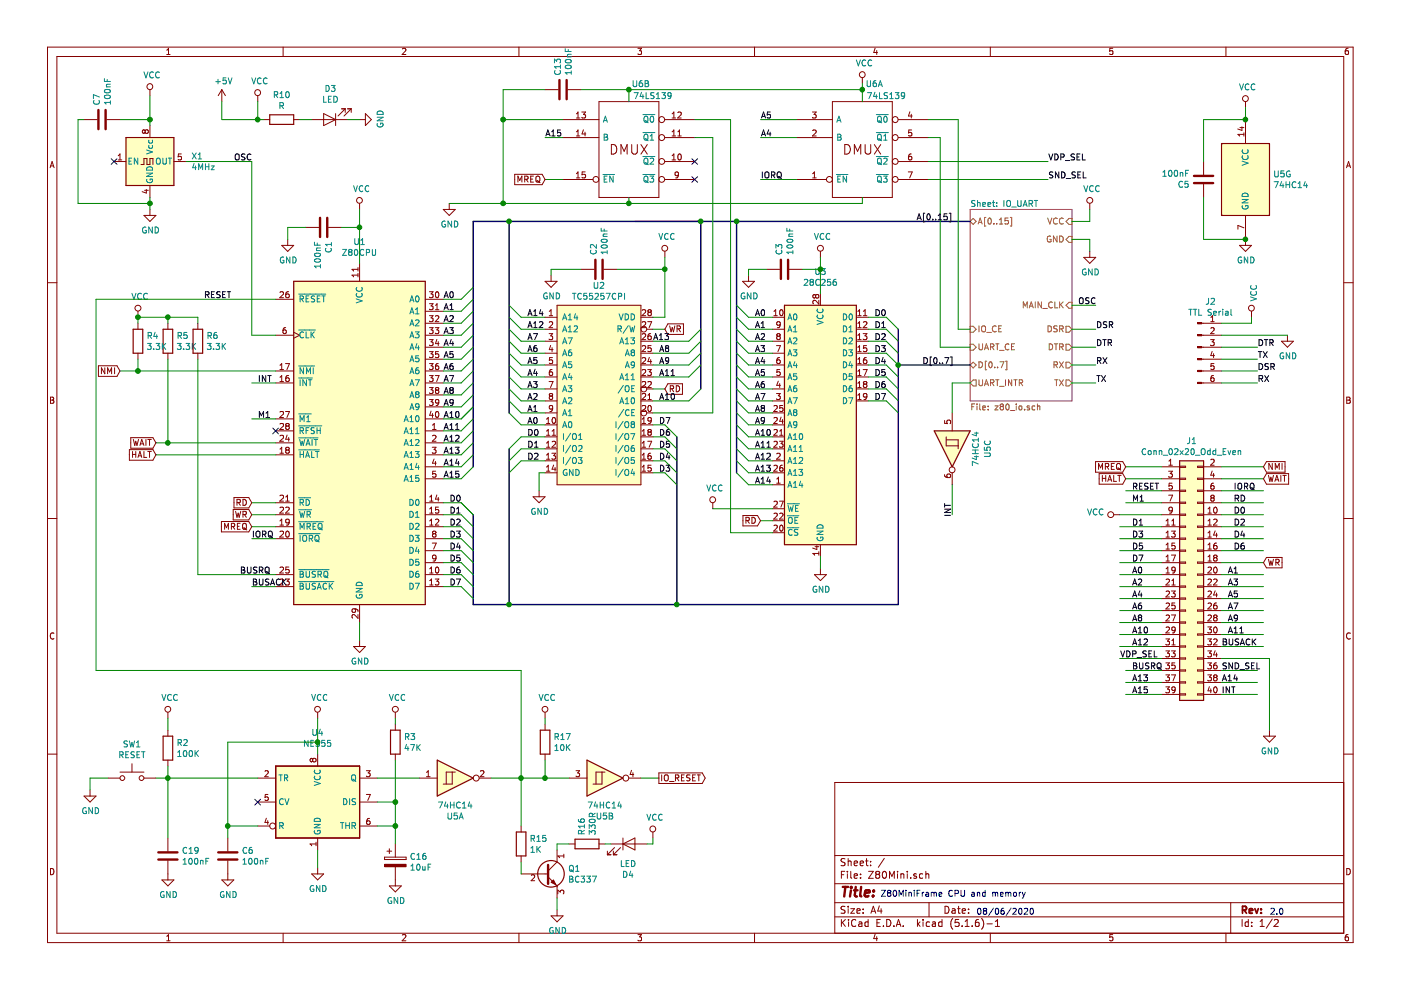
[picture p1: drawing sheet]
EESchema Schematic File Version 4
EELAYER 30 0
EELAYER END
$Descr A4 11693 8268
encoding utf-8
Sheet 1 2
Title ""
Date ""
Rev ""
Comp ""
Comment1 ""
Comment2 ""
Comment3 ""
Comment4 ""
$EndDescr
$Comp
L power:GND #PWR0101
U 1 1
P 3000 5350
F 0 "#PWR0101" H 3000 5100 50  0001 C CNN
F 1 "GND" H 3005 5177 50  0000 C CNN
F 2 "" H 3000 5350 50  0001 C CNN
F 3 "" H 3000 5350 50  0001 C CNN
	1    3000 5350
	1    0    0    -1  
$EndComp
Wire Wire Line
	3000 5350 3000 5200
$Comp
L power:GND #PWR0104
U 1 1
P 4500 4100
F 0 "#PWR0104" H 4500 3850 50  0001 C CNN
F 1 "GND" H 4505 3927 50  0000 C CNN
F 2 "" H 4500 4100 50  0001 C CNN
F 3 "" H 4500 4100 50  0001 C CNN
	1    4500 4100
	1    0    0    -1  
$EndComp
Wire Wire Line
	4550 3950 4500 3950
Wire Wire Line
	4500 3950 4500 4100
Entry Wire Line
	3850 3800 3950 3700
Entry Wire Line
	3850 3700 3950 3600
Entry Wire Line
	3850 3600 3950 3500
Entry Wire Line
	3850 3500 3950 3400
Entry Wire Line
	3850 3500 3950 3400
Wire Wire Line
	3850 3500 3700 3500
Wire Wire Line
	3700 3600 3850 3600
Wire Wire Line
	3700 3700 3850 3700
Wire Wire Line
	3700 3800 3850 3800
Entry Wire Line
	4250 3450 4350 3550
Entry Wire Line
	4250 3350 4350 3450
Entry Wire Line
	4250 3250 4350 3350
Entry Wire Line
	4250 3150 4350 3250
Entry Wire Line
	4250 3050 4350 3150
Entry Wire Line
	4250 2950 4350 3050
Entry Wire Line
	4250 2850 4350 2950
Entry Wire Line
	4250 2750 4350 2850
Entry Wire Line
	4250 2650 4350 2750
Entry Wire Line
	4250 2550 4350 2650
Wire Wire Line
	4350 2650 4550 2650
Wire Wire Line
	4550 2750 4350 2750
Wire Wire Line
	4350 2850 4550 2850
Wire Wire Line
	4550 2950 4350 2950
Wire Wire Line
	4350 3050 4550 3050
Wire Wire Line
	4550 3150 4350 3150
Wire Wire Line
	4350 3250 4550 3250
Wire Wire Line
	4350 3350 4550 3350
Wire Wire Line
	4350 3450 4550 3450
Wire Wire Line
	4350 3550 4550 3550
Entry Wire Line
	3850 4200 3950 4300
Entry Wire Line
	3850 4300 3950 4400
Entry Wire Line
	3850 4400 3950 4500
Entry Wire Line
	3850 4500 3950 4600
Entry Wire Line
	3850 4600 3950 4700
Entry Wire Line
	3850 4700 3950 4800
Entry Wire Line
	3850 4800 3950 4900
Entry Wire Line
	3850 4900 3950 5000
Entry Wire Line
	3850 4200 3950 4300
Wire Wire Line
	3700 4200 3850 4200
Wire Wire Line
	3850 4300 3700 4300
Wire Wire Line
	3700 4400 3850 4400
Wire Wire Line
	3850 4500 3700 4500
Wire Wire Line
	3700 4600 3850 4600
Wire Wire Line
	3700 4700 3850 4700
Wire Wire Line
	3700 4800 3850 4800
Wire Wire Line
	3700 4900 3850 4900
Entry Wire Line
	4250 3750 4350 3650
Entry Wire Line
	4250 3850 4350 3750
Entry Wire Line
	4250 3950 4350 3850
Wire Wire Line
	4350 3650 4550 3650
Wire Wire Line
	4550 3750 4350 3750
Wire Wire Line
	4350 3850 4550 3850
Entry Wire Line
	5550 3550 5650 3650
Entry Wire Line
	5550 3650 5650 3750
Entry Wire Line
	5550 3750 5650 3850
Wire Wire Line
	5450 3550 5550 3550
Wire Wire Line
	5550 3650 5450 3650
Wire Wire Line
	5450 3750 5550 3750
Wire Wire Line
	5450 3850 5550 3850
Entry Wire Line
	7400 2950 7500 3050
Entry Wire Line
	7400 3050 7500 3150
Entry Wire Line
	7400 3150 7500 3250
Entry Wire Line
	7400 3250 7500 3350
Entry Wire Line
	7400 3350 7500 3450
Wire Wire Line
	7250 2950 7400 2950
Wire Wire Line
	7250 3050 7400 3050
Wire Wire Line
	7250 3150 7400 3150
Wire Wire Line
	7400 3250 7250 3250
Wire Wire Line
	7250 3350 7400 3350
Entry Wire Line
	6150 3350 6250 3450
Entry Wire Line
	6150 3250 6250 3350
Entry Wire Line
	6150 3150 6250 3250
Entry Wire Line
	6150 3050 6250 3150
Entry Wire Line
	6150 2950 6250 3050
Entry Wire Line
	6150 2850 6250 2950
Entry Wire Line
	6150 2750 6250 2850
Entry Wire Line
	6150 2650 6250 2750
Wire Wire Line
	6450 3450 6250 3450
Wire Wire Line
	6250 3350 6450 3350
Wire Wire Line
	6450 3250 6250 3250
Wire Wire Line
	6250 3150 6450 3150
Wire Wire Line
	6450 3050 6250 3050
Wire Wire Line
	6250 2950 6450 2950
Wire Wire Line
	6450 2850 6250 2850
Wire Wire Line
	6250 2750 6450 2750
Entry Wire Line
	3950 3300 3850 3400
Entry Wire Line
	3950 3200 3850 3300
Entry Wire Line
	3950 3100 3850 3200
Entry Wire Line
	3950 3000 3850 3100
Entry Wire Line
	3950 2900 3850 3000
Wire Wire Line
	3850 3400 3700 3400
Wire Wire Line
	3850 3300 3700 3300
Wire Wire Line
	3850 3200 3700 3200
Wire Wire Line
	3850 3100 3700 3100
Wire Wire Line
	3850 3000 3700 3000
$Comp
L Device:C C1
U 1 1
P 2700 1900
F 0 "C1" H 2815 1946 50  0000 L CNN
F 1 "100nF" H 2815 1855 50  0000 L CNN
F 2 "Capacitor_THT:C_Disc_D7.0mm_W2.5mm_P5.00mm" H 2738 1750 50  0001 C CNN
F 3 "~" H 2700 1900 50  0001 C CNN
	1    2700 1900
	0    1    1    0   
$EndComp
Wire Wire Line
	2850 1900 3000 1900
Wire Wire Line
	3000 1900 3000 2200
$Comp
L power:GND #PWR0109
U 1 1
P 2400 2000
F 0 "#PWR0109" H 2400 1750 50  0001 C CNN
F 1 "GND" H 2405 1827 50  0000 C CNN
F 2 "" H 2400 2000 50  0001 C CNN
F 3 "" H 2400 2000 50  0001 C CNN
	1    2400 2000
	1    0    0    -1  
$EndComp
Wire Wire Line
	2400 2000 2400 1900
Wire Wire Line
	2400 1900 2550 1900
Wire Bus Line
	3950 5050 4250 5050
$Comp
L Device:C C2
U 1 1
P 5000 2250
F 0 "C2" H 5115 2296 50  0000 L CNN
F 1 "100nF" H 5115 2205 50  0000 L CNN
F 2 "Capacitor_THT:C_Disc_D7.0mm_W2.5mm_P5.00mm" H 5038 2100 50  0001 C CNN
F 3 "~" H 5000 2250 50  0001 C CNN
	1    5000 2250
	0    -1   -1   0   
$EndComp
$Comp
L power:GND #PWR0110
U 1 1
P 4600 2300
F 0 "#PWR0110" H 4600 2050 50  0001 C CNN
F 1 "GND" H 4605 2127 50  0000 C CNN
F 2 "" H 4600 2300 50  0001 C CNN
F 3 "" H 4600 2300 50  0001 C CNN
	1    4600 2300
	1    0    0    -1  
$EndComp
Wire Wire Line
	4600 2250 4600 2300
Text GLabel 5550 2750 2    50   Input ~ 0
WR
Wire Wire Line
	5550 2750 5450 2750
Text GLabel 5550 3250 2    50   Input ~ 0
RD
Wire Wire Line
	5450 3250 5550 3250
Entry Wire Line
	5850 3250 5750 3350
Entry Wire Line
	5850 3050 5750 3150
Entry Wire Line
	5850 2950 5750 3050
Wire Wire Line
	5750 3350 5450 3350
Wire Wire Line
	5750 3150 5450 3150
Wire Wire Line
	5450 3050 5750 3050
Wire Wire Line
	5450 2950 5750 2950
Wire Wire Line
	5450 2850 5750 2850
Entry Wire Line
	5850 2850 5750 2950
Entry Wire Line
	5850 2750 5750 2850
Entry Wire Line
	3950 2800 3850 2900
Entry Wire Line
	3950 2700 3850 2800
Entry Wire Line
	3950 2600 3850 2700
Entry Wire Line
	3950 2400 3850 2500
Wire Wire Line
	3700 4000 3850 4000
Entry Wire Line
	3850 4000 3950 3900
Wire Wire Line
	3700 3900 3850 3900
Entry Wire Line
	3850 3900 3950 3800
Wire Wire Line
	3700 2900 3850 2900
Wire Wire Line
	3700 2800 3850 2800
Wire Wire Line
	3700 2700 3850 2700
Entry Wire Line
	3950 2500 3850 2600
Wire Wire Line
	3700 2500 3850 2500
Wire Wire Line
	3850 2600 3700 2600
Text GLabel 2100 4200 0    50   Input ~ 0
RD
Text GLabel 2100 4300 0    50   Input ~ 0
WR
Text GLabel 2100 4400 0    50   Input ~ 0
MREQ
Wire Wire Line
	2100 4400 2300 4400
Wire Wire Line
	2300 4300 2100 4300
Wire Wire Line
	2100 4200 2300 4200
Text Label 3700 4000 0    50   ~ 0
A15
Text Label 3700 3900 0    50   ~ 0
A14
Text Label 3700 3800 0    50   ~ 0
A13
Text Label 3700 3200 0    50   ~ 0
A7
Text Label 4400 2650 0    50   ~ 0
A14
Text Label 5450 2850 0    50   ~ 0
A13
Text Label 4400 2850 0    50   ~ 0
A7
Text Label 3700 3700 0    50   ~ 0
A12
Text Label 4400 2750 0    50   ~ 0
A12
Text Label 6300 3850 0    50   ~ 0
A12
$Comp
L Device:C C5
U 1 1
P 10050 1500
F 0 "C5" H 10165 1546 50  0000 L CNN
F 1 "100nF" H 10165 1455 50  0000 L CNN
F 2 "Capacitor_THT:C_Disc_D7.0mm_W2.5mm_P5.00mm" H 10088 1350 50  0001 C CNN
F 3 "~" H 10050 1500 50  0001 C CNN
	1    10050 1500
	-1   0    0    1   
$EndComp
$Comp
L power:GND #PWR0112
U 1 1
P 10400 2000
F 0 "#PWR0112" H 10400 1750 50  0001 C CNN
F 1 "GND" H 10405 1827 50  0000 C CNN
F 2 "" H 10400 2000 50  0001 C CNN
F 3 "" H 10400 2000 50  0001 C CNN
	1    10400 2000
	1    0    0    -1  
$EndComp
Connection ~ 10400 2000
$Comp
L power:VCC #PWR0113
U 1 1
P 10400 900
F 0 "#PWR0113" H 10400 750 50  0001 C CNN
F 1 "VCC" H 10417 1073 50  0000 C CNN
F 2 "" H 10400 900 50  0001 C CNN
F 3 "" H 10400 900 50  0001 C CNN
	1    10400 900 
	1    0    0    -1  
$EndComp
Wire Wire Line
	10050 1350 10050 1000
Wire Wire Line
	10050 1000 10400 1000
Wire Wire Line
	10050 1650 10050 2000
Wire Wire Line
	10050 2000 10400 2000
$Comp
L Oscillator:CXO_DIP8 X1
U 1 1
P 1250 1350
F 0 "X1" H 1594 1396 50  0000 L CNN
F 1 "4MHz" H 1594 1305 50  0000 L CNN
F 2 "Oscillator:Oscillator_DIP-8" H 1700 1000 50  0001 C CNN
F 3 "http://cdn-reichelt.de/documents/datenblatt/B400/OSZI.pdf" H 1150 1350 50  0001 C CNN
	1    1250 1350
	1    0    0    -1  
$EndComp
$Comp
L power:GND #PWR0114
U 1 1
P 1250 1750
F 0 "#PWR0114" H 1250 1500 50  0001 C CNN
F 1 "GND" H 1255 1577 50  0000 C CNN
F 2 "" H 1250 1750 50  0001 C CNN
F 3 "" H 1250 1750 50  0001 C CNN
	1    1250 1750
	1    0    0    -1  
$EndComp
$Comp
L power:VCC #PWR0115
U 1 1
P 1250 800
F 0 "#PWR0115" H 1250 650 50  0001 C CNN
F 1 "VCC" H 1267 973 50  0000 C CNN
F 2 "" H 1250 800 50  0001 C CNN
F 3 "" H 1250 800 50  0001 C CNN
	1    1250 800 
	1    0    0    -1  
$EndComp
Wire Wire Line
	1250 1650 1250 1700
Wire Wire Line
	2100 1350 2100 2800
NoConn ~ 950  1350
$Comp
L Device:C C7
U 1 1
P 850 1000
F 0 "C7" H 965 1046 50  0000 L CNN
F 1 "100nF" H 965 955 50  0000 L CNN
F 2 "Capacitor_THT:C_Disc_D7.0mm_W2.5mm_P5.00mm" H 888 850 50  0001 C CNN
F 3 "~" H 850 1000 50  0001 C CNN
	1    850  1000
	0    -1   -1   0   
$EndComp
Wire Wire Line
	700  1000 650  1000
Wire Wire Line
	650  1000 650  1700
Wire Wire Line
	650  1700 1250 1700
Connection ~ 1250 1700
Wire Wire Line
	1250 1700 1250 1750
Connection ~ 3000 1900
Text Label 3700 3600 0    50   ~ 0
A11
Text Label 3700 3500 0    50   ~ 0
A10
Text Label 3700 3400 0    50   ~ 0
A9
Text Label 3700 3300 0    50   ~ 0
A8
Text Label 3700 3100 0    50   ~ 0
A6
Text Label 3700 3000 0    50   ~ 0
A5
Text Label 3700 2900 0    50   ~ 0
A4
Text Label 3700 2800 0    50   ~ 0
A3
Text Label 3700 2700 0    50   ~ 0
A2
Text Label 3700 2600 0    50   ~ 0
A1
Text Label 3700 2500 0    50   ~ 0
A0
Text Label 4400 2950 0    50   ~ 0
A6
Text Label 4400 3050 0    50   ~ 0
A5
Text Label 4400 3150 0    50   ~ 0
A4
Text Label 4400 3250 0    50   ~ 0
A3
Text Label 4400 3350 0    50   ~ 0
A2
Text Label 4400 3450 0    50   ~ 0
A1
Text Label 4400 3550 0    50   ~ 0
A0
Text Label 4400 3650 0    50   ~ 0
D0
Text Label 4400 3750 0    50   ~ 0
D1
Text Label 4400 3850 0    50   ~ 0
D2
Text Label 3750 4200 0    50   ~ 0
D0
Text Label 3750 4300 0    50   ~ 0
D1
Text Label 3750 4400 0    50   ~ 0
D2
Text Label 3750 4500 0    50   ~ 0
D3
Text Label 3750 4600 0    50   ~ 0
D4
Text Label 3750 4700 0    50   ~ 0
D5
Text Label 3750 4800 0    50   ~ 0
D6
Text Label 3750 4900 0    50   ~ 0
D7
Text Label 5500 3850 0    50   ~ 0
D4
Text Label 5500 3750 0    50   ~ 0
D5
Text Label 5500 3650 0    50   ~ 0
D6
Text Label 5500 3550 0    50   ~ 0
D7
Text Label 5500 3350 0    50   ~ 0
A10
Text Label 5500 3150 0    50   ~ 0
A11
Text Label 5500 3050 0    50   ~ 0
A9
Text Label 5500 2950 0    50   ~ 0
A8
Text Label 6300 3250 0    50   ~ 0
A6
Text Label 6300 3150 0    50   ~ 0
A5
Text Label 6300 3050 0    50   ~ 0
A4
Text Label 6300 2950 0    50   ~ 0
A3
Text Label 6300 2850 0    50   ~ 0
A2
Text Label 6300 2750 0    50   ~ 0
A1
Text Label 6300 2650 0    50   ~ 0
A0
Text Label 6300 3550 0    50   ~ 0
A9
Text Label 6300 3750 0    50   ~ 0
A11
Text Label 6300 3650 0    50   ~ 0
A10
Text Label 7300 3350 0    50   ~ 0
D7
Text Label 7300 3250 0    50   ~ 0
D6
Text Label 7300 3050 0    50   ~ 0
D4
Text Label 7300 2950 0    50   ~ 0
D3
Wire Wire Line
	9700 4300 9350 4300
Wire Wire Line
	9700 5500 9350 5500
$Comp
L power:GND #PWR0117
U 1 1
P 10600 6100
F 0 "#PWR0117" H 10600 5850 50  0001 C CNN
F 1 "GND" H 10605 5927 50  0000 C CNN
F 2 "" H 10600 6100 50  0001 C CNN
F 3 "" H 10600 6100 50  0001 C CNN
	1    10600 6100
	1    0    0    -1  
$EndComp
Wire Wire Line
	10200 4700 10550 4700
Text GLabel 10550 4700 2    50   Input ~ 0
WR
Wire Wire Line
	9700 4400 9350 4400
Wire Wire Line
	9700 4500 9350 4500
Wire Wire Line
	9700 4600 9350 4600
Wire Wire Line
	9700 4700 9350 4700
Wire Wire Line
	9700 4800 9350 4800
Wire Wire Line
	9700 4900 9350 4900
Text Label 9450 4400 0    50   ~ 0
D1
Text Label 9450 4500 0    50   ~ 0
D3
Text Label 9450 4600 0    50   ~ 0
D5
Text Label 9450 4700 0    50   ~ 0
D7
Text Label 9450 4800 0    50   ~ 0
A0
Text Label 9450 4900 0    50   ~ 0
A2
Wire Wire Line
	9700 5000 9350 5000
Wire Wire Line
	9700 5100 9350 5100
Wire Wire Line
	9700 5200 9350 5200
Wire Wire Line
	9700 5300 9350 5300
Text Label 9450 5000 0    50   ~ 0
A4
Text Label 9450 5100 0    50   ~ 0
A6
Text Label 9450 5200 0    50   ~ 0
A8
Text Label 9450 5300 0    50   ~ 0
A10
Wire Wire Line
	10200 4300 10550 4300
Text Label 10300 4300 0    50   ~ 0
D0
Wire Wire Line
	10200 4400 10550 4400
Text Label 10300 4400 0    50   ~ 0
D2
Wire Wire Line
	10200 4500 10550 4500
Text Label 10300 4500 0    50   ~ 0
D4
Wire Wire Line
	10200 4600 10550 4600
Text Label 10300 4600 0    50   ~ 0
D6
Wire Wire Line
	10200 4800 10550 4800
Wire Wire Line
	10200 4900 10550 4900
Wire Wire Line
	10200 5000 10550 5000
Wire Wire Line
	10200 5100 10550 5100
Text Label 10250 4800 0    50   ~ 0
A1
Text Label 10250 4900 0    50   ~ 0
A3
Text Label 10250 5000 0    50   ~ 0
A5
Text Label 10250 5100 0    50   ~ 0
A7
Wire Wire Line
	10200 5200 10550 5200
Text Label 10250 5200 0    50   ~ 0
A9
Wire Wire Line
	10200 5300 10550 5300
Text Label 10250 5300 0    50   ~ 0
A11
Wire Wire Line
	9700 5400 9350 5400
Text Label 9450 5400 0    50   ~ 0
A12
Wire Wire Line
	9700 5800 9400 5800
Text Label 9450 5800 0    50   ~ 0
A15
Text GLabel 1000 3100 0    50   Input ~ 0
NMI
Wire Wire Line
	10200 4000 10550 4000
Text GLabel 10550 3900 2    50   Input ~ 0
NMI
$Comp
L Device:R R4
U 1 1
P 1150 2850
F 0 "R4" H 1220 2896 50  0000 L CNN
F 1 "3.3K" H 1220 2805 50  0000 L CNN
F 2 "Resistor_THT:R_Axial_DIN0207_L6.3mm_D2.5mm_P7.62mm_Horizontal" V 1080 2850 50  0001 C CNN
F 3 "~" H 1150 2850 50  0001 C CNN
	1    1150 2850
	1    0    0    -1  
$EndComp
Wire Wire Line
	1150 3000 1150 3100
$Comp
L power:VCC #PWR0118
U 1 1
P 1150 2650
F 0 "#PWR0118" H 1150 2500 50  0001 C CNN
F 1 "VCC" H 1167 2823 50  0000 C CNN
F 2 "" H 1150 2650 50  0001 C CNN
F 3 "" H 1150 2650 50  0001 C CNN
	1    1150 2650
	1    0    0    -1  
$EndComp
Wire Wire Line
	1150 2650 1150 2700
Text GLabel 9400 4000 0    50   Input ~ 0
HALT
Text Label 1700 2500 0    50   ~ 0
RESET
Wire Wire Line
	9700 4200 9400 4200
Text Label 9450 4200 0    50   ~ 0
M1
Wire Wire Line
	10200 4100 10550 4100
Text GLabel 10550 4000 2    50   Input ~ 0
WAIT
Wire Wire Line
	10200 4200 10550 4200
Text GLabel 1300 3700 0    50   Input ~ 0
WAIT
Text GLabel 1300 3800 0    50   Input ~ 0
HALT
Wire Wire Line
	2300 3500 2100 3500
NoConn ~ 2300 3600
Text Label 2150 3500 0    50   ~ 0
M1
Wire Wire Line
	1400 3700 1300 3700
$Comp
L Device:R R5
U 1 1
P 1400 2850
F 0 "R5" H 1470 2896 50  0000 L CNN
F 1 "3.3K" H 1470 2805 50  0000 L CNN
F 2 "Resistor_THT:R_Axial_DIN0207_L6.3mm_D2.5mm_P7.62mm_Horizontal" V 1330 2850 50  0001 C CNN
F 3 "~" H 1400 2850 50  0001 C CNN
	1    1400 2850
	1    0    0    -1  
$EndComp
Wire Wire Line
	1400 2700 1400 2650
Connection ~ 1150 2650
Wire Wire Line
	1400 2650 1150 2650
Wire Wire Line
	1000 3100 1150 3100
Text Label 10300 4200 0    50   ~ 0
RD
Wire Wire Line
	10200 5800 10500 5800
Wire Wire Line
	2300 4900 2100 4900
Wire Wire Line
	1150 3100 2300 3100
Connection ~ 1150 3100
Wire Wire Line
	1400 3000 1400 3700
Wire Wire Line
	1400 3700 2300 3700
Connection ~ 1400 3700
Wire Wire Line
	1300 3800 2300 3800
Wire Wire Line
	1650 4800 1650 3000
Wire Wire Line
	1650 4800 2300 4800
$Comp
L Device:R R6
U 1 1
P 1650 2850
F 0 "R6" H 1720 2896 50  0000 L CNN
F 1 "3.3K" H 1720 2805 50  0000 L CNN
F 2 "Resistor_THT:R_Axial_DIN0207_L6.3mm_D2.5mm_P7.62mm_Horizontal" V 1580 2850 50  0001 C CNN
F 3 "~" H 1650 2850 50  0001 C CNN
	1    1650 2850
	1    0    0    -1  
$EndComp
Wire Wire Line
	1400 2650 1650 2650
Wire Wire Line
	1650 2650 1650 2700
Connection ~ 1400 2650
Wire Wire Line
	2100 2800 2300 2800
Wire Wire Line
	1550 1350 2100 1350
Text Label 2000 4800 0    50   ~ 0
BUSRQ
$Comp
L power:VCC #PWR0108
U 1 1
P 3000 1750
F 0 "#PWR0108" H 3000 1600 50  0001 C CNN
F 1 "VCC" H 3017 1923 50  0000 C CNN
F 2 "" H 3000 1750 50  0001 C CNN
F 3 "" H 3000 1750 50  0001 C CNN
	1    3000 1750
	1    0    0    -1  
$EndComp
Wire Wire Line
	2300 3200 2100 3200
Text Label 2150 3200 0    50   ~ 0
INT
Text Label 10200 5800 0    50   ~ 0
INT
Wire Wire Line
	10200 5400 10550 5400
Text Label 10200 5400 0    50   ~ 0
BUSACK
$Comp
L power:+5V #PWR0134
U 1 1
P 1850 850
F 0 "#PWR0134" H 1850 700 50  0001 C CNN
F 1 "+5V" H 1865 1023 50  0000 C CNN
F 2 "" H 1850 850 50  0001 C CNN
F 3 "" H 1850 850 50  0001 C CNN
	1    1850 850 
	1    0    0    -1  
$EndComp
$Comp
L power:VCC #PWR0135
U 1 1
P 2150 850
F 0 "#PWR0135" H 2150 700 50  0001 C CNN
F 1 "VCC" H 2167 1023 50  0000 C CNN
F 2 "" H 2150 850 50  0001 C CNN
F 3 "" H 2150 850 50  0001 C CNN
	1    2150 850 
	1    0    0    -1  
$EndComp
Wire Wire Line
	1250 1050 1250 1000
Wire Wire Line
	1000 1000 1250 1000
Connection ~ 1250 1000
Wire Wire Line
	1250 1000 1250 800 
Wire Wire Line
	3000 1750 3000 1900
Wire Wire Line
	2150 850  2150 1000
Wire Wire Line
	1850 850  1850 1000
Text Notes 7350 7500 0    50   ~ 0
Z80MiniFrame CPU and memory
$Comp
L Device:R R?
U 1 1
P 2350 1000
AR Path="/5E4A1927/5EB8AD66" Ref="R?"  Part="1" 
AR Path="/5EB8AD66" Ref="R10"  Part="1" 
F 0 "R10" V 2143 1000 50  0000 C CNN
F 1 "R" V 2234 1000 50  0000 C CNN
F 2 "Resistor_THT:R_Axial_DIN0207_L6.3mm_D2.5mm_P7.62mm_Horizontal" V 2280 1000 50  0001 C CNN
F 3 "~" H 2350 1000 50  0001 C CNN
	1    2350 1000
	0    1    1    0   
$EndComp
$Comp
L Device:LED D?
U 1 1
P 2750 1000
AR Path="/5E4A1927/5EB8AD6C" Ref="D?"  Part="1" 
AR Path="/5EB8AD6C" Ref="D3"  Part="1" 
F 0 "D3" H 2743 745 50  0000 C CNN
F 1 "LED" H 2743 836 50  0000 C CNN
F 2 "LED_THT:LED_D3.0mm" H 2750 1000 50  0001 C CNN
F 3 "~" H 2750 1000 50  0001 C CNN
	1    2750 1000
	-1   0    0    1   
$EndComp
Wire Wire Line
	2500 1000 2600 1000
$Comp
L power:GND #PWR?
U 1 1
P 3000 1000
AR Path="/5E4A1927/5EB8AD74" Ref="#PWR?"  Part="1" 
AR Path="/5EB8AD74" Ref="#PWR0141"  Part="1" 
F 0 "#PWR0141" H 3000 750 50  0001 C CNN
F 1 "GND" H 3005 827 50  0000 C CNN
F 2 "" H 3000 1000 50  0001 C CNN
F 3 "" H 3000 1000 50  0001 C CNN
	1    3000 1000
	0    -1   -1   0   
$EndComp
Wire Wire Line
	3000 1000 2900 1000
Wire Wire Line
	1850 1000 2150 1000
Connection ~ 2150 1000
Wire Wire Line
	2150 1000 2200 1000
Text GLabel 9400 3900 0    50   Input ~ 0
MREQ
Wire Wire Line
	10200 3900 10550 3900
Text Label 9350 5500 0    50   ~ 0
VDP_SEL
Wire Bus Line
	3950 1850 4250 1850
Wire Wire Line
	9700 3900 9400 3900
Text Label 9450 4100 0    50   ~ 0
RESET
Wire Wire Line
	9700 4100 9400 4100
Wire Wire Line
	9700 4000 9400 4000
Connection ~ 4250 1850
Connection ~ 5850 1850
Wire Bus Line
	4250 1850 5850 1850
Wire Bus Line
	5300 1850 5850 1850
$Comp
L Connector_Generic:Conn_02x20_Odd_Even J1
U 1 1
P 9900 4800
F 0 "J1" H 9950 5917 50  0000 C CNN
F 1 "Conn_02x20_Odd_Even" H 9950 5826 50  0000 C CNN
F 2 "Connector:Connector_CardEdge_40" H 9900 4800 50  0001 C CNN
F 3 "~" H 9900 4800 50  0001 C CNN
	1    9900 4800
	1    0    0    -1  
$EndComp
$Sheet
S 8100 1750 850  1600
U 5E4A1927
F0 "IO_UART" 50
F1 "z80_io.sch" 50
F2 "A[0..15]" B L 8100 1850 50 
F3 "D[0..7]" B L 8100 3050 50 
F4 "IO_CE" I L 8100 2750 50 
F5 "UART_CE" I L 8100 2900 50 
F6 "VCC" I R 8950 1850 50 
F7 "GND" I R 8950 2000 50 
F8 "UART_INTR" O L 8100 3200 50 
F9 "MAIN_CLK" I R 8950 2550 50 
F10 "DSR" O R 8950 2750 50 
F11 "DTR" O R 8950 2900 50 
F12 "RX" O R 8950 3050 50 
F13 "TX" O R 8950 3200 50 
$EndSheet
Text Label 10300 4100 0    50   ~ 0
IORQ
Text Label 9450 5600 0    50   ~ 0
BUSRQ
Wire Wire Line
	10200 5600 10500 5600
Wire Wire Line
	9700 5600 9400 5600
Text Label 10200 5700 0    50   ~ 0
A14
Wire Wire Line
	10200 5700 10500 5700
Text Label 9450 5700 0    50   ~ 0
A13
Wire Wire Line
	9700 5700 9400 5700
Wire Wire Line
	2300 4500 2100 4500
Text Label 2100 4500 0    50   ~ 0
IORQ
$Comp
L power:VCC #PWR0148
U 1 1
P 9100 1750
F 0 "#PWR0148" H 9100 1600 50  0001 C CNN
F 1 "VCC" H 9117 1923 50  0000 C CNN
F 2 "" H 9100 1750 50  0001 C CNN
F 3 "" H 9100 1750 50  0001 C CNN
	1    9100 1750
	1    0    0    -1  
$EndComp
Wire Wire Line
	9100 1750 9100 1850
Wire Wire Line
	9100 1850 8950 1850
Wire Wire Line
	10400 900  10400 1000
Connection ~ 10400 1000
Wire Wire Line
	8950 2000 9100 2000
Wire Wire Line
	9100 2000 9100 2100
$Comp
L power:GND #PWR0150
U 1 1
P 9100 2100
F 0 "#PWR0150" H 9100 1850 50  0001 C CNN
F 1 "GND" H 9105 1927 50  0000 C CNN
F 2 "" H 9100 2100 50  0001 C CNN
F 3 "" H 9100 2100 50  0001 C CNN
	1    9100 2100
	1    0    0    -1  
$EndComp
$Comp
L power:VCC #PWR0116
U 1 1
P 9350 4300
F 0 "#PWR0116" H 9350 4150 50  0001 C CNN
F 1 "VCC" V 9368 4427 50  0000 L CNN
F 2 "" H 9350 4300 50  0001 C CNN
F 3 "" H 9350 4300 50  0001 C CNN
	1    9350 4300
	0    -1   -1   0   
$EndComp
$Comp
L power:VCC #PWR0106
U 1 1
P 5550 2150
F 0 "#PWR0106" H 5550 2000 50  0001 C CNN
F 1 "VCC" H 5567 2323 50  0000 C CNN
F 2 "" H 5550 2150 50  0001 C CNN
F 3 "" H 5550 2150 50  0001 C CNN
	1    5550 2150
	1    0    0    -1  
$EndComp
Wire Wire Line
	5450 2650 5550 2650
Wire Wire Line
	5550 2650 5550 2250
Wire Wire Line
	5150 2250 5550 2250
Connection ~ 5550 2250
Wire Wire Line
	5550 2250 5550 2150
Text Label 1950 1350 0    50   ~ 0
OSC
Wire Wire Line
	8950 2550 9150 2550
Text Label 9000 2550 0    50   ~ 0
OSC
Wire Wire Line
	6650 1500 6350 1500
Wire Wire Line
	6650 1000 6350 1000
Text Label 6350 1500 0    50   ~ 0
IORQ
Text Notes 10600 7650 0    50   ~ 0
2.0
Wire Wire Line
	10600 5500 10600 6100
Text Label 10200 5600 0    50   ~ 0
SND_SEL
Entry Wire Line
	6150 2550 6250 2650
Wire Wire Line
	6250 2650 6450 2650
Wire Wire Line
	6850 2450 6850 2250
$Comp
L power:VCC #PWR0107
U 1 1
P 6850 2150
F 0 "#PWR0107" H 6850 2000 50  0001 C CNN
F 1 "VCC" H 6867 2323 50  0000 C CNN
F 2 "" H 6850 2150 50  0001 C CNN
F 3 "" H 6850 2150 50  0001 C CNN
	1    6850 2150
	1    0    0    -1  
$EndComp
Wire Wire Line
	6850 2250 6850 2150
Connection ~ 6850 2250
$Comp
L power:GND #PWR0111
U 1 1
P 6250 2300
F 0 "#PWR0111" H 6250 2050 50  0001 C CNN
F 1 "GND" H 6255 2127 50  0000 C CNN
F 2 "" H 6250 2300 50  0001 C CNN
F 3 "" H 6250 2300 50  0001 C CNN
	1    6250 2300
	1    0    0    -1  
$EndComp
Wire Wire Line
	6250 2250 6400 2250
Wire Wire Line
	6250 3550 6450 3550
Entry Wire Line
	6150 3450 6250 3550
Text Label 6300 3350 0    50   ~ 0
A7
Text Label 6300 3450 0    50   ~ 0
A8
Wire Wire Line
	6850 2250 6700 2250
$Comp
L Device:C C3
U 1 1
P 6550 2250
F 0 "C3" H 6665 2296 50  0000 L CNN
F 1 "100nF" H 6665 2205 50  0000 L CNN
F 2 "Capacitor_THT:C_Disc_D7.0mm_W2.5mm_P5.00mm" H 6588 2100 50  0001 C CNN
F 3 "~" H 6550 2250 50  0001 C CNN
	1    6550 2250
	0    -1   -1   0   
$EndComp
Wire Wire Line
	6250 2300 6250 2250
Entry Wire Line
	7500 2950 7400 2850
Entry Wire Line
	7400 2750 7500 2850
Entry Wire Line
	7400 2650 7500 2750
Wire Wire Line
	7250 2850 7400 2850
Wire Wire Line
	7400 2750 7250 2750
Wire Wire Line
	7250 2650 7400 2650
Text Label 7300 2650 0    50   ~ 0
D0
Text Label 7300 2750 0    50   ~ 0
D1
Text Label 7300 2850 0    50   ~ 0
D2
Text Label 7300 3150 0    50   ~ 0
D5
Wire Wire Line
	6450 3650 6250 3650
Wire Wire Line
	6250 3750 6450 3750
Wire Wire Line
	6250 3850 6450 3850
Entry Wire Line
	6150 3550 6250 3650
Entry Wire Line
	6150 3650 6250 3750
Entry Wire Line
	6150 3750 6250 3850
Text GLabel 4550 1500 0    50   Input ~ 0
MREQ
Wire Wire Line
	4550 1500 4700 1500
NoConn ~ 5800 1350
NoConn ~ 5800 1500
$Comp
L Timer:NE555 U4
U 1 1
P 2650 6700
F 0 "U4" H 2650 7281 50  0000 C CNN
F 1 "NE555" H 2650 7190 50  0000 C CNN
F 2 "Package_DIP:DIP-8_W7.62mm_LongPads" H 2650 6700 50  0001 C CNN
F 3 "http://www.ti.com/lit/ds/symlink/ne555.pdf" H 2650 6700 50  0001 C CNN
	1    2650 6700
	1    0    0    -1  
$EndComp
$Comp
L power:GND #PWR0153
U 1 1
P 2650 7250
F 0 "#PWR0153" H 2650 7000 50  0001 C CNN
F 1 "GND" H 2655 7077 50  0000 C CNN
F 2 "" H 2650 7250 50  0001 C CNN
F 3 "" H 2650 7250 50  0001 C CNN
	1    2650 7250
	1    0    0    -1  
$EndComp
$Comp
L power:VCC #PWR0154
U 1 1
P 2650 6000
F 0 "#PWR0154" H 2650 5850 50  0001 C CNN
F 1 "VCC" H 2667 6173 50  0000 C CNN
F 2 "" H 2650 6000 50  0001 C CNN
F 3 "" H 2650 6000 50  0001 C CNN
	1    2650 6000
	1    0    0    -1  
$EndComp
Wire Wire Line
	2650 6300 2650 6200
Wire Wire Line
	2650 7100 2650 7250
Wire Wire Line
	2650 6200 1900 6200
Wire Wire Line
	1900 6200 1900 6900
Wire Wire Line
	1900 6900 2150 6900
Connection ~ 2650 6200
Wire Wire Line
	2650 6200 2650 6000
$Comp
L Device:C C6
U 1 1
P 1900 7150
F 0 "C6" H 2015 7196 50  0000 L CNN
F 1 "100nF" H 2015 7105 50  0000 L CNN
F 2 "Capacitor_THT:C_Disc_D7.0mm_W2.5mm_P5.00mm" H 1938 7000 50  0001 C CNN
F 3 "~" H 1900 7150 50  0001 C CNN
	1    1900 7150
	1    0    0    -1  
$EndComp
Wire Wire Line
	1900 7000 1900 6900
Connection ~ 1900 6900
$Comp
L power:GND #PWR0155
U 1 1
P 1900 7300
F 0 "#PWR0155" H 1900 7050 50  0001 C CNN
F 1 "GND" H 1905 7127 50  0000 C CNN
F 2 "" H 1900 7300 50  0001 C CNN
F 3 "" H 1900 7300 50  0001 C CNN
	1    1900 7300
	1    0    0    -1  
$EndComp
$Comp
L Switch:SW_Push SW1
U 1 1
P 1100 6500
F 0 "SW1" H 1100 6785 50  0000 C CNN
F 1 "RESET" H 1100 6694 50  0000 C CNN
F 2 "Button_Switch_THT:SW_PUSH_6mm_H5mm" H 1100 6700 50  0001 C CNN
F 3 "~" H 1100 6700 50  0001 C CNN
	1    1100 6500
	1    0    0    -1  
$EndComp
$Comp
L power:GND #PWR0156
U 1 1
P 750 6600
F 0 "#PWR0156" H 750 6350 50  0001 C CNN
F 1 "GND" H 755 6427 50  0000 C CNN
F 2 "" H 750 6600 50  0001 C CNN
F 3 "" H 750 6600 50  0001 C CNN
	1    750  6600
	1    0    0    -1  
$EndComp
Wire Wire Line
	750  6600 750  6500
Wire Wire Line
	750  6500 900  6500
Wire Wire Line
	1300 6500 1400 6500
$Comp
L Device:C C19
U 1 1
P 1400 7150
F 0 "C19" H 1515 7196 50  0000 L CNN
F 1 "100nF" H 1515 7105 50  0000 L CNN
F 2 "Capacitor_THT:C_Disc_D7.0mm_W2.5mm_P5.00mm" H 1438 7000 50  0001 C CNN
F 3 "~" H 1400 7150 50  0001 C CNN
	1    1400 7150
	1    0    0    -1  
$EndComp
Wire Wire Line
	1400 7000 1400 6500
Connection ~ 1400 6500
Wire Wire Line
	1400 6500 2150 6500
$Comp
L Device:R R2
U 1 1
P 1400 6250
F 0 "R2" H 1470 6296 50  0000 L CNN
F 1 "100K" H 1470 6205 50  0000 L CNN
F 2 "Resistor_THT:R_Axial_DIN0207_L6.3mm_D2.5mm_P7.62mm_Horizontal" V 1330 6250 50  0001 C CNN
F 3 "~" H 1400 6250 50  0001 C CNN
	1    1400 6250
	1    0    0    -1  
$EndComp
$Comp
L power:VCC #PWR0157
U 1 1
P 1400 6000
F 0 "#PWR0157" H 1400 5850 50  0001 C CNN
F 1 "VCC" H 1417 6173 50  0000 C CNN
F 2 "" H 1400 6000 50  0001 C CNN
F 3 "" H 1400 6000 50  0001 C CNN
	1    1400 6000
	1    0    0    -1  
$EndComp
Wire Wire Line
	1400 6100 1400 6000
$Comp
L power:GND #PWR0158
U 1 1
P 1400 7300
F 0 "#PWR0158" H 1400 7050 50  0001 C CNN
F 1 "GND" H 1405 7127 50  0000 C CNN
F 2 "" H 1400 7300 50  0001 C CNN
F 3 "" H 1400 7300 50  0001 C CNN
	1    1400 7300
	1    0    0    -1  
$EndComp
$Comp
L power:GND #PWR0159
U 1 1
P 3300 7350
F 0 "#PWR0159" H 3300 7100 50  0001 C CNN
F 1 "GND" H 3305 7177 50  0000 C CNN
F 2 "" H 3300 7350 50  0001 C CNN
F 3 "" H 3300 7350 50  0001 C CNN
	1    3300 7350
	1    0    0    -1  
$EndComp
$Comp
L Device:R R3
U 1 1
P 3300 6200
F 0 "R3" H 3370 6246 50  0000 L CNN
F 1 "47K" H 3370 6155 50  0000 L CNN
F 2 "Resistor_THT:R_Axial_DIN0207_L6.3mm_D2.5mm_P7.62mm_Horizontal" V 3230 6200 50  0001 C CNN
F 3 "~" H 3300 6200 50  0001 C CNN
	1    3300 6200
	1    0    0    -1  
$EndComp
Wire Wire Line
	3300 6700 3300 6350
Connection ~ 3300 6700
$Comp
L power:VCC #PWR0160
U 1 1
P 3300 6000
F 0 "#PWR0160" H 3300 5850 50  0001 C CNN
F 1 "VCC" H 3317 6173 50  0000 C CNN
F 2 "" H 3300 6000 50  0001 C CNN
F 3 "" H 3300 6000 50  0001 C CNN
	1    3300 6000
	1    0    0    -1  
$EndComp
Wire Wire Line
	3150 6700 3300 6700
Wire Wire Line
	3300 6700 3300 6900
Wire Wire Line
	3150 6900 3300 6900
Connection ~ 3300 6900
Wire Wire Line
	3300 6900 3300 7050
NoConn ~ 2150 6700
Wire Wire Line
	3300 6050 3300 6000
Wire Wire Line
	800  2500 2300 2500
Wire Wire Line
	1400 6500 1400 6400
$Comp
L Device:CP C16
U 1 1
P 3300 7200
F 0 "C16" H 3418 7246 50  0000 L CNN
F 1 "10uF" H 3418 7155 50  0000 L CNN
F 2 "Capacitor_THT:CP_Radial_D5.0mm_P2.50mm" H 3338 7050 50  0001 C CNN
F 3 "~" H 3300 7200 50  0001 C CNN
	1    3300 7200
	1    0    0    -1  
$EndComp
$Comp
L power:GND #PWR0138
U 1 1
P 3750 1700
F 0 "#PWR0138" H 3750 1450 50  0001 C CNN
F 1 "GND" H 3755 1527 50  0000 C CNN
F 2 "" H 3750 1700 50  0001 C CNN
F 3 "" H 3750 1700 50  0001 C CNN
	1    3750 1700
	1    0    0    -1  
$EndComp
Wire Wire Line
	800  2500 800  5600
Connection ~ 4250 5050
Wire Bus Line
	5850 1850 6150 1850
Connection ~ 6150 1850
$Comp
L power:VCC #PWR0142
U 1 1
P 7200 700
F 0 "#PWR0142" H 7200 550 50  0001 C CNN
F 1 "VCC" H 7217 873 50  0000 C CNN
F 2 "" H 7200 700 50  0001 C CNN
F 3 "" H 7200 700 50  0001 C CNN
	1    7200 700 
	1    0    0    -1  
$EndComp
$Comp
L Device:C C13
U 1 1
P 4700 750
F 0 "C13" H 4815 796 50  0000 L CNN
F 1 "100nF" H 4815 705 50  0000 L CNN
F 2 "Capacitor_THT:C_Disc_D7.0mm_W2.5mm_P5.00mm" H 4738 600 50  0001 C CNN
F 3 "~" H 4700 750 50  0001 C CNN
	1    4700 750 
	0    -1   -1   0   
$EndComp
Wire Wire Line
	7950 3450 7950 3200
Entry Wire Line
	6150 3950 6250 4050
Entry Wire Line
	6150 3850 6250 3950
Wire Wire Line
	6250 4050 6450 4050
Wire Wire Line
	6250 3950 6450 3950
Wire Wire Line
	6100 4450 6450 4450
Wire Wire Line
	6350 4350 6450 4350
Text Label 6300 3950 0    50   ~ 0
A13
$Comp
L power:GND #PWR0105
U 1 1
P 6850 4750
F 0 "#PWR0105" H 6850 4500 50  0001 C CNN
F 1 "GND" H 6855 4577 50  0000 C CNN
F 2 "" H 6850 4750 50  0001 C CNN
F 3 "" H 6850 4750 50  0001 C CNN
	1    6850 4750
	1    0    0    -1  
$EndComp
Text GLabel 6350 4350 0    50   Input ~ 0
RD
$Comp
L Memory_EEPROM:28C256 U3
U 1 1
P 6850 3550
F 0 "U3" H 6850 4831 50  0000 C CNN
F 1 "28C256" H 6850 4740 50  0000 C CNN
F 2 "Package_DIP:DIP-28_W15.24mm_LongPads" H 6850 3550 50  0001 C CNN
F 3 "http://ww1.microchip.com/downloads/en/DeviceDoc/doc0006.pdf" H 6850 3550 50  0001 C CNN
	1    6850 3550
	1    0    0    -1  
$EndComp
Text Label 6300 4050 0    50   ~ 0
A14
Text Label 6350 1000 0    50   ~ 0
A5
Text Label 6350 1150 0    50   ~ 0
A4
Wire Wire Line
	6650 1150 6350 1150
Wire Wire Line
	7950 4050 7950 4300
Wire Bus Line
	4250 5050 5650 5050
Connection ~ 5650 5050
Text Label 7700 3050 0    50   ~ 0
D[0..7]
Text Label 7650 1850 0    50   ~ 0
A[0..15]
Text Label 7950 4200 3    50   ~ 0
INT
Text Label 5500 3950 0    50   ~ 0
D3
Wire Wire Line
	5450 3950 5550 3950
Entry Wire Line
	5550 3950 5650 4050
Entry Wire Line
	5550 3850 5650 3950
$Comp
L Z80Mini-rescue:TC55257CPI-Memory_RAM U2
U 1 1
P 4950 2500
F 0 "U2" H 5000 2615 50  0000 C CNN
F 1 "TC55257CPI" H 5000 2524 50  0000 C CNN
F 2 "Package_DIP:DIP-28_W15.24mm_LongPads" H 5000 2523 50  0001 C CNN
F 3 "" H 4950 2500 50  0001 C CNN
	1    4950 2500
	1    0    0    -1  
$EndComp
Wire Wire Line
	10200 5500 10600 5500
Text Label 4550 1150 0    50   ~ 0
A15
Wire Wire Line
	4700 1150 4550 1150
$Comp
L 74xx_IEEE:74LS139 U6
U 2 1
P 5250 1250
F 0 "U6" H 5350 1800 50  0000 C CNN
F 1 "74LS139" H 5450 1700 50  0000 C CNN
F 2 "Package_DIP:DIP-16_W7.62mm_LongPads" H 5250 1250 50  0001 C CNN
F 3 "" H 5250 1250 50  0001 C CNN
	2    5250 1250
	1    0    0    -1  
$EndComp
Wire Wire Line
	4200 1000 4700 1000
Wire Wire Line
	5800 1000 6100 1000
Wire Wire Line
	6100 1000 6100 4450
Wire Wire Line
	5800 1150 5950 1150
Wire Wire Line
	5950 1150 5950 3450
Wire Wire Line
	5450 3450 5950 3450
$Comp
L 74xx_IEEE:74LS139 U6
U 1 1
P 7200 1250
F 0 "U6" H 7300 1800 50  0000 C CNN
F 1 "74LS139" H 7400 1700 50  0000 C CNN
F 2 "Package_DIP:DIP-16_W7.62mm_LongPads" H 7200 1250 50  0001 C CNN
F 3 "" H 7200 1250 50  0001 C CNN
	1    7200 1250
	1    0    0    -1  
$EndComp
Text Label 8750 1350 0    50   ~ 0
VDP_SEL
Text Label 8750 1500 0    50   ~ 0
SND_SEL
Wire Wire Line
	6850 4650 6850 4750
$Comp
L power:VCC #PWR0136
U 1 1
P 5950 4250
F 0 "#PWR0136" H 5950 4100 50  0001 C CNN
F 1 "VCC" H 5967 4423 50  0000 C CNN
F 2 "" H 5950 4250 50  0001 C CNN
F 3 "" H 5950 4250 50  0001 C CNN
	1    5950 4250
	1    0    0    -1  
$EndComp
Wire Wire Line
	5950 4250 6450 4250
Wire Wire Line
	8950 2750 9150 2750
Wire Wire Line
	8950 2900 9150 2900
Wire Wire Line
	8950 3050 9150 3050
Wire Wire Line
	8950 3200 9150 3200
Text Label 9150 2750 0    50   ~ 0
DSR
Text Label 9150 2900 0    50   ~ 0
DTR
Text Label 9150 3050 0    50   ~ 0
RX
Text Label 9150 3200 0    50   ~ 0
TX
Wire Wire Line
	10500 2900 10200 2900
Wire Wire Line
	10500 3100 10200 3100
Text Label 10500 2900 0    50   ~ 0
DTR
Text Label 10500 3100 0    50   ~ 0
DSR
Wire Wire Line
	10500 3000 10200 3000
Text Label 10500 3000 0    50   ~ 0
TX
Wire Wire Line
	10500 3200 10200 3200
Text Label 10500 3200 0    50   ~ 0
RX
$Comp
L Connector:Conn_01x06_Male J2
U 1 1
P 10000 2900
F 0 "J2" H 10108 3281 50  0000 C CNN
F 1 "TTL Serial" H 10108 3190 50  0000 C CNN
F 2 "Connector_PinHeader_2.54mm:PinHeader_1x06_P2.54mm_Vertical" H 10000 2900 50  0001 C CNN
F 3 "~" H 10000 2900 50  0001 C CNN
	1    10000 2900
	1    0    0    -1  
$EndComp
$Comp
L power:VCC #PWR0137
U 1 1
P 10450 2650
F 0 "#PWR0137" H 10450 2500 50  0001 C CNN
F 1 "VCC" V 10468 2777 50  0000 L CNN
F 2 "" H 10450 2650 50  0001 C CNN
F 3 "" H 10450 2650 50  0001 C CNN
	1    10450 2650
	1    0    0    -1  
$EndComp
Wire Wire Line
	10450 2650 10450 2700
Wire Wire Line
	10450 2700 10200 2700
$Comp
L power:GND #PWR0164
U 1 1
P 10750 2800
F 0 "#PWR0164" H 10750 2550 50  0001 C CNN
F 1 "GND" H 10755 2627 50  0000 C CNN
F 2 "" H 10750 2800 50  0001 C CNN
F 3 "" H 10750 2800 50  0001 C CNN
	1    10750 2800
	1    0    0    -1  
$EndComp
Wire Wire Line
	10200 2800 10750 2800
Wire Wire Line
	4850 2250 4600 2250
Text Label 2100 4900 0    50   ~ 0
BUSACK
$Comp
L CPU:Z80CPU U1
U 1 1
P 3000 3700
F 0 "U1" H 3000 5381 50  0000 C CNN
F 1 "Z80CPU" H 3000 5290 50  0000 C CNN
F 2 "Package_DIP:DIP-40_W15.24mm_LongPads" H 3000 5289 50  0001 C CNN
F 3 "www.zilog.com/manage_directlink.php?filepath=docs/z80/um0080" H 3000 4100 50  0001 C CNN
	1    3000 3700
	1    0    0    -1  
$EndComp
Wire Wire Line
	7200 750  7200 850 
Connection ~ 7200 750 
Wire Wire Line
	7200 700  7200 750 
Wire Bus Line
	6150 1850 8100 1850
Connection ~ 7500 3050
Wire Bus Line
	5650 5050 7500 5050
Wire Bus Line
	7500 3050 8100 3050
Wire Wire Line
	8100 3200 7950 3200
Wire Wire Line
	7750 1350 8750 1350
Wire Wire Line
	7750 1500 8750 1500
Wire Wire Line
	8100 2750 8000 2750
Wire Wire Line
	8000 1000 7750 1000
Wire Wire Line
	7750 1150 7850 1150
Wire Wire Line
	7850 2900 8100 2900
Wire Wire Line
	7200 1700 5250 1700
Wire Wire Line
	5250 1650 5250 1700
Connection ~ 5250 1700
Wire Wire Line
	5250 1700 4200 1700
Wire Wire Line
	8000 1000 8000 2750
Wire Wire Line
	7850 1150 7850 2900
Wire Wire Line
	7200 1700 7200 1650
Wire Wire Line
	5250 750  5250 850 
Wire Wire Line
	5250 750  7200 750 
Wire Wire Line
	5250 750  4850 750 
Connection ~ 5250 750 
Wire Wire Line
	4200 750  4200 1000
Connection ~ 4200 1000
Wire Wire Line
	4200 1000 4200 1700
Connection ~ 4200 1700
Wire Wire Line
	4200 1700 3750 1700
Wire Wire Line
	4200 750  4550 750 
Text Notes 8150 7650 0    50   ~ 0
08/06/2020
Wire Wire Line
	4550 6350 4550 6500
$Comp
L Device:R R17
U 1 1
P 4550 6200
F 0 "R17" H 4620 6246 50  0000 L CNN
F 1 "10K" H 4620 6155 50  0000 L CNN
F 2 "Resistor_THT:R_Axial_DIN0207_L6.3mm_D2.5mm_P7.62mm_Horizontal" V 4480 6200 50  0001 C CNN
F 3 "~" H 4550 6200 50  0001 C CNN
	1    4550 6200
	1    0    0    -1  
$EndComp
$Comp
L power:VCC #PWR0161
U 1 1
P 4550 6000
F 0 "#PWR0161" H 4550 5850 50  0001 C CNN
F 1 "VCC" H 4567 6173 50  0000 C CNN
F 2 "" H 4550 6000 50  0001 C CNN
F 3 "" H 4550 6000 50  0001 C CNN
	1    4550 6000
	1    0    0    -1  
$EndComp
Wire Wire Line
	4550 6050 4550 6000
Wire Wire Line
	4650 7100 4650 7050
$Comp
L Device:LED D?
U 1 1
P 5250 7050
AR Path="/5E4A1927/5E53AC4E" Ref="D?"  Part="1" 
AR Path="/5E53AC4E" Ref="D4"  Part="1" 
F 0 "D4" H 5243 6795 50  0000 C CNN
F 1 "LED" H 5243 6886 50  0000 C CNN
F 2 "LED_THT:LED_D3.0mm" H 5250 7050 50  0001 C CNN
F 3 "~" H 5250 7050 50  0001 C CNN
	1    5250 7050
	1    0    0    -1  
$EndComp
Wire Wire Line
	4350 7200 4350 7300
Wire Wire Line
	5400 7050 5450 7050
Wire Wire Line
	5050 7050 5100 7050
Wire Wire Line
	4650 7050 4750 7050
$Comp
L Device:R R16
U 1 1
P 4900 7050
F 0 "R16" H 4970 7096 50  0000 L CNN
F 1 "330R" H 4970 7005 50  0000 L CNN
F 2 "Resistor_THT:R_Axial_DIN0207_L6.3mm_D2.5mm_P7.62mm_Horizontal" V 4830 7050 50  0001 C CNN
F 3 "~" H 4900 7050 50  0001 C CNN
	1    4900 7050
	0    -1   -1   0   
$EndComp
$Comp
L Device:R R15
U 1 1
P 4350 7050
F 0 "R15" H 4420 7096 50  0000 L CNN
F 1 "1K" H 4420 7005 50  0000 L CNN
F 2 "Resistor_THT:R_Axial_DIN0207_L6.3mm_D2.5mm_P7.62mm_Horizontal" V 4280 7050 50  0001 C CNN
F 3 "~" H 4350 7050 50  0001 C CNN
	1    4350 7050
	1    0    0    -1  
$EndComp
$Comp
L power:VCC #PWR0163
U 1 1
P 5450 7000
F 0 "#PWR0163" H 5450 6850 50  0001 C CNN
F 1 "VCC" H 5467 7173 50  0000 C CNN
F 2 "" H 5450 7000 50  0001 C CNN
F 3 "" H 5450 7000 50  0001 C CNN
	1    5450 7000
	1    0    0    -1  
$EndComp
Wire Wire Line
	5450 7050 5450 7000
Wire Wire Line
	4650 7600 4650 7500
$Comp
L Transistor_BJT:BC337 Q1
U 1 1
P 4550 7300
F 0 "Q1" H 4741 7346 50  0000 L CNN
F 1 "BC337" H 4741 7255 50  0000 L CNN
F 2 "Package_TO_SOT_THT:TO-92_Inline" H 4750 7225 50  0001 L CIN
F 3 "https://diotec.com/tl_files/diotec/files/pdf/datasheets/bc337.pdf" H 4550 7300 50  0001 L CNN
	1    4550 7300
	1    0    0    -1  
$EndComp
$Comp
L power:GND #PWR0162
U 1 1
P 4650 7600
F 0 "#PWR0162" H 4650 7350 50  0001 C CNN
F 1 "GND" H 4655 7427 50  0000 C CNN
F 2 "" H 4650 7600 50  0001 C CNN
F 3 "" H 4650 7600 50  0001 C CNN
	1    4650 7600
	1    0    0    -1  
$EndComp
Wire Wire Line
	4350 6500 4350 6900
Connection ~ 4550 6500
Wire Wire Line
	4550 6500 4750 6500
Wire Wire Line
	3150 6500 3500 6500
Connection ~ 4350 6500
Wire Wire Line
	4350 6500 4550 6500
Wire Wire Line
	4100 6500 4350 6500
Wire Wire Line
	800  5600 4350 5600
Wire Wire Line
	4350 5600 4350 6500
$Comp
L 74xx:74HC14 U5
U 7 1
P 10400 1500
F 0 "U5" H 10630 1546 50  0000 L CNN
F 1 "74HC14" H 10630 1455 50  0000 L CNN
F 2 "Package_DIP:DIP-14_W7.62mm_LongPads" H 10400 1500 50  0001 C CNN
F 3 "http://www.ti.com/lit/gpn/sn74HC14" H 10400 1500 50  0001 C CNN
	7    10400 1500
	1    0    0    -1  
$EndComp
$Comp
L 74xx:74HC14 U5
U 3 1
P 7950 3750
F 0 "U5" H 7950 4050 50  0000 C CNN
F 1 "74HC14" H 7950 3950 50  0000 C CNN
F 2 "Package_DIP:DIP-14_W7.62mm_LongPads" H 7950 3750 50  0001 C CNN
F 3 "http://www.ti.com/lit/gpn/sn74HC14" H 7950 3750 50  0001 C CNN
	3    7950 3750
	0    1    1    0   
$EndComp
$Comp
L 74xx:74HC14 U5
U 1 1
P 3800 6500
F 0 "U5" H 3800 6183 50  0000 C CNN
F 1 "74HC14" H 3800 6274 50  0000 C CNN
F 2 "Package_DIP:DIP-14_W7.62mm_LongPads" H 3800 6500 50  0001 C CNN
F 3 "http://www.ti.com/lit/gpn/sn74HC14" H 3800 6500 50  0001 C CNN
	1    3800 6500
	1    0    0    -1  
$EndComp
$Comp
L 74xx:74HC14 U5
U 2 1
P 5050 6500
F 0 "U5" H 5050 6183 50  0000 C CNN
F 1 "74HC14" H 5050 6274 50  0000 C CNN
F 2 "Package_DIP:DIP-14_W7.62mm_LongPads" H 5050 6500 50  0001 C CNN
F 3 "http://www.ti.com/lit/gpn/sn74HC14" H 5050 6500 50  0001 C CNN
	2    5050 6500
	1    0    0    -1  
$EndComp
Text GLabel 5500 6500 2    50   Output ~ 0
IO_RESET
Wire Wire Line
	5350 6500 5500 6500
Wire Bus Line
	4250 3750 4250 5050
Wire Bus Line
	7500 2750 7500 3050
Wire Bus Line
	7500 3050 7500 5050
Wire Bus Line
	5650 3650 5650 5050
Wire Bus Line
	5850 1850 5850 3250
Wire Bus Line
	3950 4300 3950 5050
Wire Bus Line
	4250 1850 4250 3450
Wire Bus Line
	3950 1850 3950 3900
Wire Bus Line
	6150 1850 6150 3950
$EndSCHEMATC
